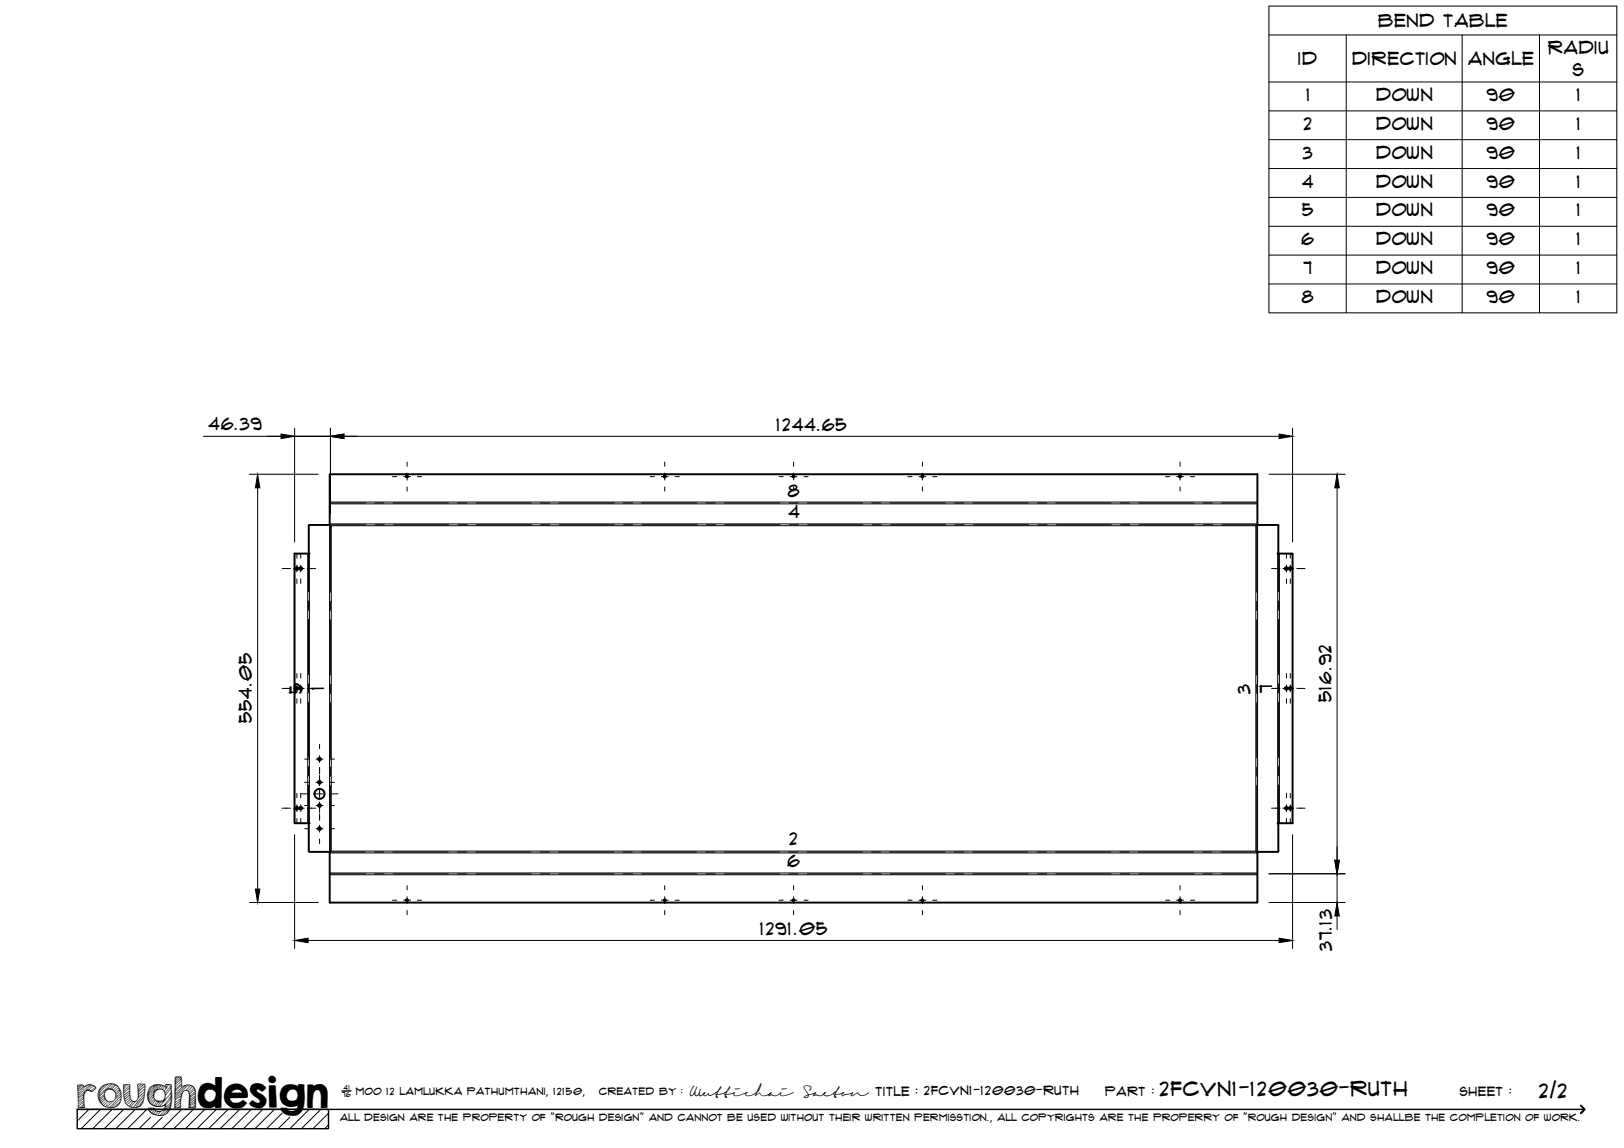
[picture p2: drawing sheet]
<svg xmlns="http://www.w3.org/2000/svg" width="420mm" height="297mm" viewBox="0 0 420 297" stroke-linecap="round" stroke-linejoin="round" font-family="sans-serif">
<!-- layer: Visible -->
<g fill="none" stroke="#000" stroke-width=".51">
<path d="M330.7 136v7.2h-.1h3.8v69.8h-3.8h.1v7.2M330.8 136l-.2-.2h-5.3v-13.1h-240v13.1l-5.4 .1v7.3h.2h-3.9v69.8h3.9h-.2v7.2l.2 .2M80.1 220.4h5.2v13.1h240v-13.1h5.3M330.8 220.2l-.2 .2"/>
<circle cx="105.3" cy="123.3" r=".24"/>
<circle cx="172" cy="123.3" r=".24"/>
<circle cx="205.3" cy="123.3" r=".24"/>
<circle cx="238.6" cy="123.3" r=".24"/>
<circle cx="305.3" cy="123.3" r=".24"/>
<circle cx="76.8" cy="147.1" r=".35"/>
<circle cx="77.8" cy="147.1" r=".35"/>
<circle cx="332.8" cy="147.1" r=".35"/>
<circle cx="333.8" cy="147.1" r=".35"/>
<circle cx="76.8" cy="178.1" r=".35"/>
<circle cx="77.8" cy="178.1" r=".35"/>
<circle cx="332.8" cy="178.1" r=".35"/>
<circle cx="333.8" cy="178.1" r=".35"/>
<circle cx="82.7" cy="196.4" r=".35"/>
<circle cx="76.8" cy="209.1" r=".35"/>
<circle cx="77.8" cy="209.1" r=".35"/>
<circle cx="82.7" cy="202.4" r=".35"/>
<circle cx="82.7" cy="208.4" r=".35"/>
<circle cx="82.7" cy="214.4" r=".35"/>
<circle cx="82.7" cy="205.4" r="1.3"/>
<circle cx="332.8" cy="209.1" r=".35"/>
<circle cx="333.8" cy="209.1" r=".35"/>
<circle cx="105.3" cy="232.9" r=".24"/>
<circle cx="172" cy="232.9" r=".24"/>
<circle cx="205.3" cy="232.9" r=".24"/>
<circle cx="238.6" cy="232.9" r=".24"/>
<circle cx="305.3" cy="232.9" r=".24"/>
</g>
<!-- layer: Bend Center -->
<g fill="none" stroke="#000" stroke-width=".26">
<path d="M85.3 130.1h9.3M94.7 135.8h-9.2v17.4M97 130.1h2.3M97 135.8h2.4M101.7 130.1h14.3M101.8 135.8h14.3M118.4 130.1h2.4M118.5 135.8h2.4M123.1 130.1h14.3M123.2 135.8h14.3M139.8 130.1h2.4M139.9 135.8h2.4"/>
<path d="M144.6 130.1h14.3M144.7 135.8h14.3M161.2 130.1h2.4M161.3 135.8h2.4M166 130.1h14.3M166.1 135.8h14.3M182.7 130.1h2.4M182.8 135.8h2.3M187.5 130.1h14.2M187.5 135.8h14.3M204.1 130.1h2.4M204.2 135.8h2.4"/>
<path d="M208.9 130.1h14.3M209 135.8h14.2M225.6 130.1h2.3M225.6 135.8h2.4M230.3 130.1h14.3M230.4 135.8h14.3M247 130.1h2.4M247.1 135.8h2.3M251.7 130.1h14.3M251.8 135.8h14.3M268.4 130.1h2.4M268.5 135.8h2.4"/>
<path d="M273.2 130.1h14.3M273.3 135.8h14.2M289.8 130.1h2.4M289.9 135.8h2.4M294.6 130.1h14.3M294.7 135.8h14.3M311.3 130.1h2.3M311.4 135.8h2.3M316 130.1h9.3M316.1 135.8h9.2M325.1 135.8v17.4M79.8 143.2v9.9"/>
<path d="M79.8 155.5v2.4M85.5 155.6v2.4M325.1 155.6v2.4M330.8 143.2v9.9M330.8 155.5v2.4M79.8 160.3v14.2M79.8 176.9v2.4M85.5 160.4v14.3M85.5 177v2.4M325.1 160.4v14.3M325.1 177v2.4M330.8 160.3v14.2"/>
<path d="M330.8 176.9v2.4M79.8 181.7v14.3M79.8 198.4v2.4M85.5 181.8v14.3M85.5 198.5v2.4M325.1 181.8v14.3M325.1 198.5v2.4M330.8 181.7v14.3M330.8 198.4v2.4M79.8 203.1v9.9M85.5 203.2v17.5M325.1 203.2v17.5"/>
<path d="M330.8 203.1v9.9M85.3 220.5h9.2M85.3 226.1h9.3M96.9 220.5h2.4M97 226.1h2.3M101.6 220.5h14.3M101.7 226.1h14.3M118.3 220.5h2.4M118.4 226.1h2.4M123.1 220.5h14.3M123.1 226.1h14.3M139.7 220.5h2.4"/>
<path d="M139.8 226.1h2.4M144.5 220.5h14.3M144.6 226.1h14.3M161.2 220.5h2.4M161.2 226.1h2.4M165.9 220.5h14.3M166 226.1h14.3M182.6 220.5h2.4M182.7 226.1h2.4M187.4 220.5h14.3M187.5 226.1h14.2M204 220.5h2.4"/>
<path d="M204.1 226.1h2.4M208.8 220.5h14.3M208.9 226.1h14.3M225.5 220.5h2.3M225.6 226.1h2.3M230.2 220.5h14.3M230.3 226.1h14.3M246.9 220.5h2.4M247 226.1h2.4M251.7 220.5h14.2M251.7 226.1h14.3M268.3 220.5h2.4"/>
<path d="M268.4 226.1h2.4M273.1 220.5h14.3M273.2 226.1h14.3M289.8 220.5h2.3M289.8 226.1h2.4M294.5 220.5h14.3M294.6 226.1h14.3M311.2 220.5h2.4M311.3 226.1h2.3M316 220.5h9.1M316 226.1h9.3"/>
</g>
<!-- layer: Visible Narrow -->
<g fill="none" stroke="#000" stroke-width=".26">
<path d="M85.3 135.8v84.6M85.3 129.9h240M85.3 130.4h240M85.3 135.6h240M85.7 136h239.2v84.2h-239.2zM325.4 135.8v84.6M79.6 143.2v69.8M80.1 143.2v69.8M330.6 143.2v69.8M331 143.2v69.8M85.3 226.3h240M85.3 225.9h240"/>
<path d="M85.3 220.7h240"/>
</g>
<!-- layer: TitleBlock -->
<path d="M20 287h65v5h-65zM20 287h390M88.5 282.3h2.3" fill="none" stroke="#000" stroke-width=".36"/>
<path d="M409 286.1l1 .9-1 1" fill="none" stroke="#000" stroke-width=".51"/>
<g fill="none" stroke="#000" stroke-width=".26">
<path d="M23 287l-3 3.1M26 287l-5 5M29 287l-5 5M32 287l-5 5M35 287l-5 5M38 287l-5 5M39 289.1l-3 2.9M42 289.1l-3 2.9M47 287l-5 5M50 287l-5 5M53 287l-5 5M56 287l-5 5"/>
<path d="M59 287l-5 5M62 287l-5 5M65 287l-5 5M68 287l-5 5M71 287l-5 5M73 288l-4 4M75 289.1l-3 2.9M80 287l-5 5M83 287l-5 5M85 288l-4 4M85 291l-1 1"/>
</g>
<!-- layer: Smart Centers -->
<g fill="none" stroke="#000" stroke-width=".26">
<path d="M105.3 119.6v1M172 119.6v1M205.3 119.6v1M238.7 119.6v1M305.3 119.6v1M101.6 123.3h1M104.4 123.3h1.8M105.3 122.4v1.8M105.3 126v1.1M108 123.3h1.1M168.2 123.3h1.1M171.1 123.3h1.8"/>
<path d="M172 122.4v1.8M172 126v1.1M174.7 123.3h1M201.6 123.3h1M204.4 123.3h1.8M205.3 122.4v1.8M205.3 126v1.1M208 123.3h1.1M234.9 123.3h1.1M237.8 123.3h1.7M238.7 122.4v1.8M238.7 126v1.1"/>
<path d="M241.3 123.3h1.1M301.6 123.3h1M304.4 123.3h1.8M305.3 122.4v1.8M305.3 126v1.1M308 123.3h1.1M73 147.1h2.1M75.9 147.1h2.8M76.8 143.3v1.1M76.8 146.2v1.8M76.8 149.8v1.2M77.8 143.3v1.1"/>
<path d="M77.8 146.2v1.8M77.8 149.8v1.2M79.5 147.1h2.2M329 147.1h2.1M331.9 147.1h2.8M332.8 143.3v1.1M332.8 146.2v1.8M332.8 149.8v1.2M333.8 143.3v1.1M333.8 146.2v1.8M333.8 149.8v1.2M335.5 147.1h2.2"/>
<path d="M73 178.1h2.1M75.9 178.1h2.8M76.8 174.3v1.1M76.8 177.2v1.8M77.8 174.3v1.1M77.8 177.2v1.8M79.5 178.1h2.2M329 178.1h2.1M331.9 178.1h2.8M332.8 174.3v1.1M332.8 177.2v1.8M333.8 174.3v1.1"/>
<path d="M333.8 177.2v1.8M335.5 178.1h2.2M76.8 180.8v1.2M77.8 180.8v1.2M78.8 196.4h1.2M81.8 196.4h1.8M82.7 192.6v1.1M82.7 195.5v1.8M82.7 198.6v1.7M85.3 196.4h1.2M332.8 180.8v1.2M333.8 180.8v1.2"/>
<path d="M73 209.1h2.1M75.9 209.1h2.8M76.8 205.3v1.1M76.8 208.2v1.8M76.8 211.8v1.2M77.8 205.3v1.1M77.8 208.2v1.8M77.8 211.8v1.2M77.9 205.4h2.1M78.8 214.4h1.2M78.8 208.4h1.2M78.8 202.4h1.2"/>
<path d="M79.5 209.1h2.2M81.8 205.4h1.8M81.8 214.4h1.8M81.8 208.4h1.8M81.8 202.4h1.8M82.7 200.6v2.7M82.7 204.5v1.8M82.7 207.5v2.7M82.7 210.6v1.6M82.7 213.5v1.8M82.7 217.1v1.2M85.3 205.4h2.2"/>
<path d="M85.3 214.4h1.2M85.3 208.4h1.2M85.3 202.4h1.2M329 209.1h2.1M331.9 209.1h2.8M332.8 205.3v1.1M332.8 208.2v1.8M332.8 211.8v1.2M333.8 205.3v1.1M333.8 208.2v1.8M333.8 211.8v1.2M335.5 209.1h2.2"/>
<path d="M101.6 232.9h1M104.4 232.9h1.8M105.3 229.2v1M105.3 232v1.8M105.3 235.6v1.1M108 232.9h1.1M168.2 232.9h1.1M171.1 232.9h1.8M172 229.2v1M172 232v1.8M172 235.6v1.1M174.7 232.9h1"/>
<path d="M201.6 232.9h1M204.4 232.9h1.8M205.3 229.2v1M205.3 232v1.8M205.3 235.6v1.1M208 232.9h1.1M234.9 232.9h1.1M237.8 232.9h1.7M238.7 229.2v1M238.7 232v1.8M238.7 235.6v1.1M241.3 232.9h1.1"/>
<path d="M301.6 232.9h1M304.4 232.9h1.8M305.3 229.2v1M305.3 232v1.8M305.3 235.6v1.1M308 232.9h1.1"/>
</g>
<!-- layer: Bend Tables -->
<g fill="none" stroke="#000" stroke-width=".26">
<path d="M328.3 1.6h90v79.3h-90zM328.3 9h90M348.3 9v71.9M378.3 9v71.9M398.3 9v71.9M328.3 21.2h90M328.3 28.7h90M328.3 36.1h90M328.3 43.6h90M328.3 51.1h90M328.3 58.6h90M328.3 66h90"/>
<path d="M328.3 73.5h90"/>
</g>
<!-- layer: FD_Dimensions -->
<g fill="none" stroke="#000" stroke-width=".26">
<path d="M52.6 112.9h23.6M76.2 110.8v29.4M85.5 112.9h-9.3h9.3M85.5 110.8v22M89 112.9h241.9M334.4 110.8v29.4M64.6 122.7h17.7M66.7 126.2v103.8M328.3 122.7h19.7M345.9 126.2v96.4M76.2 216v29.4M334.4 216v29.4"/>
<path d="M64.6 233.5h17.7M328.3 233.5h19.7M328.3 226.1h19.7M345.9 226.1v7.4M345.9 237v3.5M79.7 243.3h251.2"/>
</g>
<path d="M72.7 112.3l3.5 .6-3.5 .6zM85.5 112.9l3.5-.6v1.2zM330.9 112.3l3.5 .6-3.5 .6zM66.7 122.7l.5 3.5h-1.1zM345.9 122.7l.6 3.5h-1.2zM66.1 230h1.1l-.5 3.5zM345.3 222.6h1.2l-.6 3.5zM345.9 233.5l.6 3.5h-1.2zM76.2 243.3l3.5-.6v1.2zM330.9 242.7l3.5 .6-3.5 .6z" fill="#000" stroke="#000" stroke-width=".26"/>
<text font-size="9.7" x="19.9" y="286.8">roughdesign</text>
<g font-size="5.3">
<text x="300.1" y="283.6">2FCVN1-120030-Ruth</text>
<text x="398.2" y="284">2/2</text>
</g>
<g font-size="4.6">
<text x="356.6" y="7">Bend Table</text>
<text x="335.9" y="16.9">ID</text>
<text x="349.8" y="16.8">Direction</text>
<text x="379.8" y="16.9">Angle</text>
<text x="400.5" y="13.9">Radiu</text>
<text x="406.9" y="19.8">s</text>
<text x="338" y="26.1">1</text>
<text x="356" y="26.1">Down</text>
<text x="384.6" y="26.1">90</text>
<text x="408" y="26.1">1</text>
<text x="337.3" y="33.6">2</text>
<text x="356" y="33.6">Down</text>
<text x="384.6" y="33.6">90</text>
<text x="408" y="33.6">1</text>
<text x="337.1" y="41">3</text>
<text x="356" y="41.1">Down</text>
<text x="384.6" y="41">90</text>
<text x="408" y="41">1</text>
<text x="336.9" y="48.5">4</text>
<text x="356" y="48.5">Down</text>
<text x="384.6" y="48.5">90</text>
<text x="408" y="48.5">1</text>
<text x="336.9" y="56">5</text>
<text x="356" y="56">Down</text>
<text x="384.6" y="56">90</text>
<text x="408" y="56">1</text>
<text x="336.7" y="63.4">6</text>
<text x="356" y="63.5">Down</text>
<text x="384.6" y="63.4">90</text>
<text x="408" y="63.4">1</text>
<text x="337.2" y="70.9">7</text>
<text x="356" y="70.9">Down</text>
<text x="384.6" y="70.9">90</text>
<text x="408" y="70.9">1</text>
<text x="336.8" y="78.4">8</text>
<text x="356" y="78.4">Down</text>
<text x="384.6" y="78.4">90</text>
<text x="408" y="78.4">1</text>
<text x="54" y="111.4">46.39</text>
<text x="200.9" y="111.4">1244.65</text>
<text x="203.8" y="128.5">8</text>
<text x="204" y="134.1">4</text>
<text x="78.2" y="179.5" transform="rotate(-90 78.2 179.5)">5</text>
<text x="83.8" y="178.5" transform="rotate(-90 83.8 178.5)">1</text>
<text x="323.4" y="179.5" transform="rotate(-90 323.4 179.5)">3</text>
<text x="329.1" y="179.2" transform="rotate(-90 329.1 179.2)">7</text>
<text x="344.4" y="181.8" transform="rotate(-90 344.4 181.8)">516.92</text>
<text x="65.2" y="187.2" transform="rotate(-90 65.2 187.2)">554.05</text>
<text x="204.2" y="218.7">2</text>
<text x="203.7" y="224.4">6</text>
<text x="196.6" y="241.9">1291.05</text>
<text x="344.5" y="246" transform="rotate(-90 344.5 246)">37.13</text>
</g>
<g font-size="3.4">
<text x="178.3" y="283.5">Wuttichai</text>
<text x="208.1" y="283.5">Saeton title : 2FCVN1-120030-Ruth</text>
</g>
<g font-size="3.3">
<text x="286" y="283.5">Part :</text>
<text x="377.7" y="283.5">sheet :</text>
</g>
<g font-size="2.7">
<text x="92.1" y="283.3">moo 12 Lamlukka pathumthani, 12150,</text>
<text x="155" y="283.3">created by :</text>
</g>
<text font-size="2.6" x="88" y="290.1">all design are the property of &quot;rough design&quot; and cannot be used without their written permisstion., all copyrights are the properry of &quot;rough design&quot; and shallbe the completion of work.</text>
<g font-size="1.9">
<text x="88.5" y="283.9">76</text>
<text x="88.9" y="282.1">41</text>
</g>
</svg>
